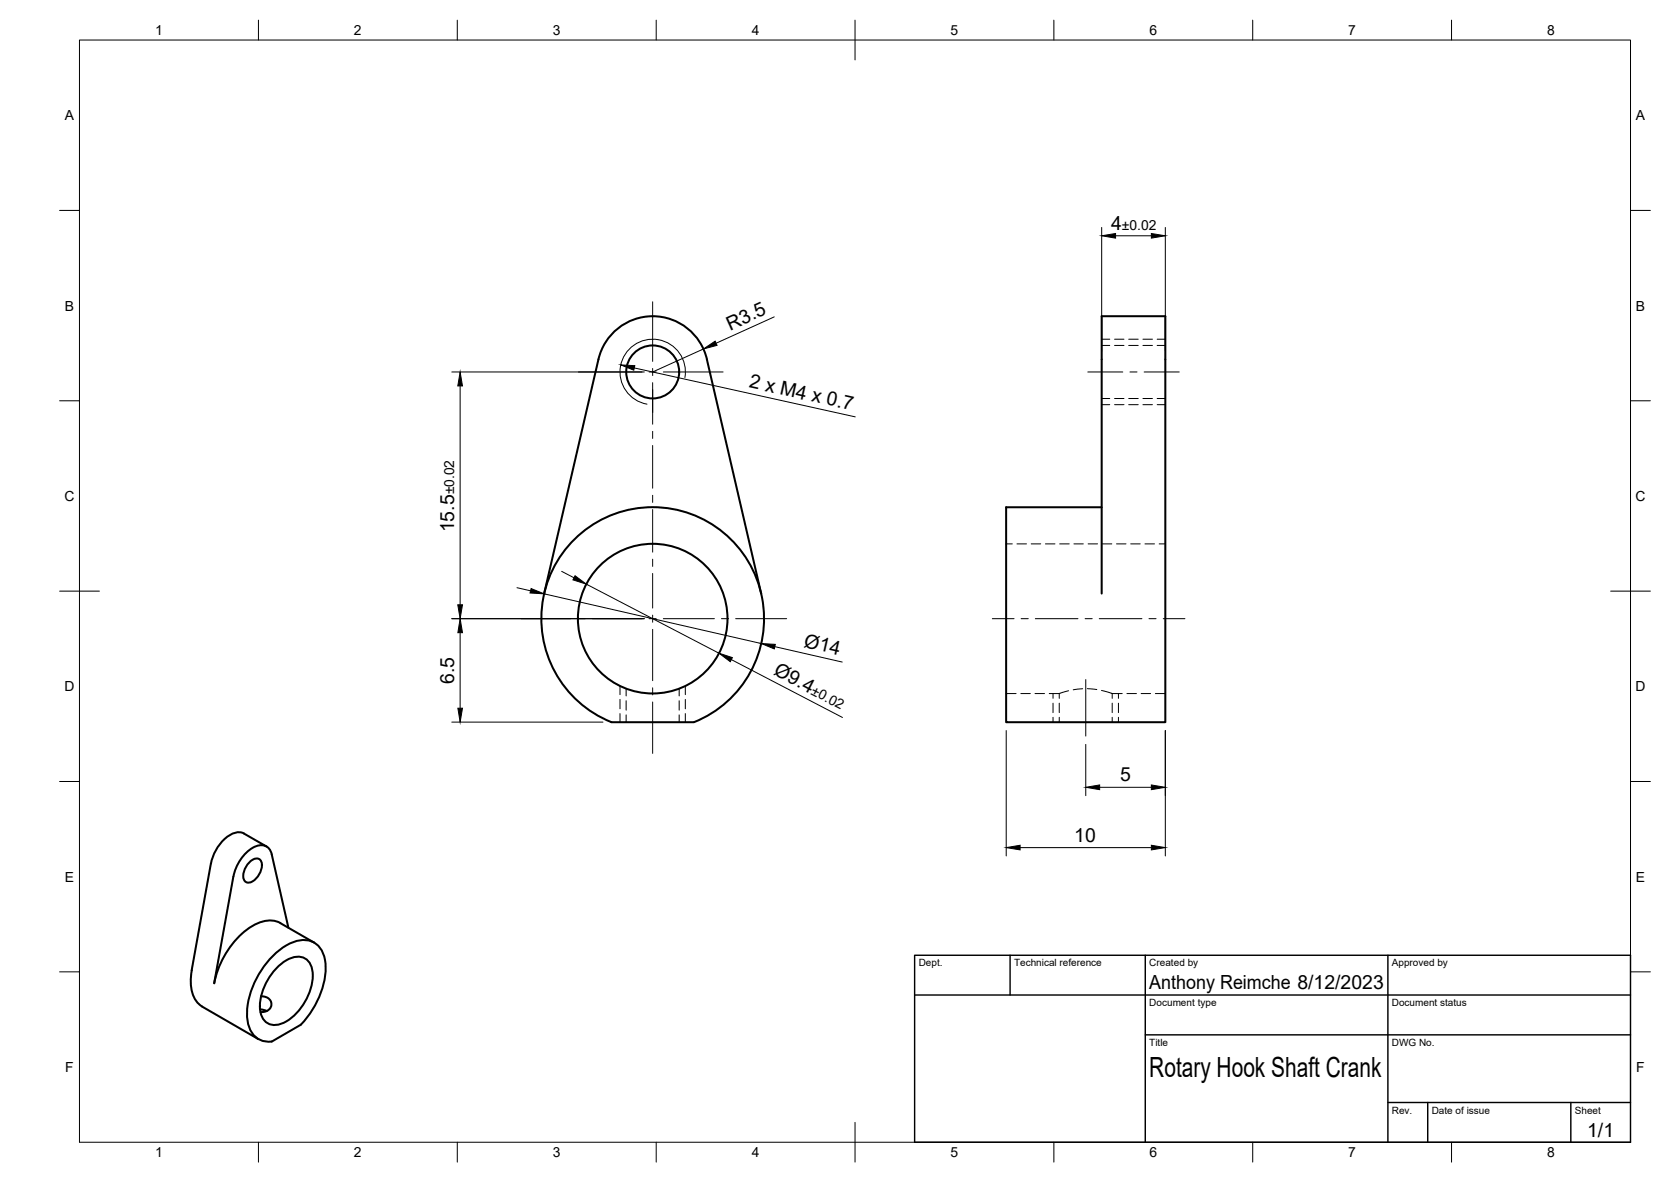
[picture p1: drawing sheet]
<svg xmlns="http://www.w3.org/2000/svg" width="420mm" height="297mm" viewBox="0 0 420 297" stroke-linecap="round" stroke-linejoin="round" font-family="sans-serif">
<!-- layer: Visible -->
<g fill="none" stroke="#000" stroke-width=".51">
<path d="M177.7 90.3l13.7 58.9M177.8 90.3a14 14 0 0 0-13.7-10.8 14 14 0 0 0-13.6 10.8l-13.7 58.9M277 127.5h-24v54h40v-102h-16v69.7M153.7 181.5a28 28 0 0 1-11.9-43 28 28 0 0 1 44.6 0 28 28 0 0 1-11.9 43h-20.8M53 217l-4.8 26.8a9.3 9.3 0 0 0 2 8.7l14.8 8.6M62.5 216.9a2.17 2.17 0 0 1 2.8-.9 3.7 3.7 0 0 1-.8 4.6 2.17 2.17 0 0 1-2.8 .9 3.7 3.7 0 0 1 .8-4.6zM67 212.7l-5.6-3.2a4.4 4.4 0 0 0-4.9 1.3 11.6 11.6 0 0 0-3.5 6.2M58.7 220.3l-4.8 26.8a21.7 21.7 0 0 1 10.7-15 6.6 6.6 0 0 1 5.9-.1M58.7 220.3a10.7 10.7 0 0 1 5.7-7.6 2.73 2.73 0 0 1 3.9 2l4.2 18.4M70.5 232l8.5 4.9M65.4 253.6l1.7 .5M65.6 250.4l.9 .1 1.1 .5 .6 .8v.8l-.2 .7-.6 .6-.7 .3-1.2 .1"/>
<path d="M68.2 240.7a12.5 12.5 0 0 1 8.2-4.5 5.4 5.4 0 0 1 5.3 5 20.5 20.5 0 0 1-6 16.3l-7.4 4.2a5.4 5.4 0 0 1-6.1-5.2 20.8 20.8 0 0 1 6-15.8zM69.4 243.4a7.9 7.9 0 0 1 6.2-2.9 4.1 4.1 0 0 1 3 4.7 14.4 14.4 0 0 1-7.6 12 3.8 3.8 0 0 1-5.6-3.3 14.1 14.1 0 0 1 4-10.5z"/>
<circle cx="164.1" cy="93.5" r="6.7"/>
<circle cx="164.1" cy="155.5" r="18.8"/>
</g>
<!-- layer: Hidden -->
<g fill="none" stroke="#000" stroke-width=".25">
<path d="M277 86.8h2M280.2 86.8h2.4M283.8 86.8h2.4M287.4 86.8h2.4M291 86.8h2M277 100.1h2M280.2 100.1h2.4M283.8 100.1h2.4M287.4 100.1h2.4M291 100.1h2M253 136.7h1.5M255.7 136.7h2.4"/>
<path d="M259.3 136.7h2.4M262.9 136.7h2.4M266.4 136.7h2.4M270 136.7h2.4M273.6 136.7h2.4M277.2 136.7h2.3M280.7 136.7h2.4M284.3 136.7h2.4M287.9 136.7h2.4M291.5 136.7h1.5M157.4 173.1v1.8M157.4 176.1v2.4"/>
<path d="M157.4 179.6v1.9M170.8 173.1v1.8M170.8 176.1v2.4M170.8 179.6v1.9M253 174.3h2.5M256.7 174.3h2.4M260.2 174.3h2.4M263.8 174.3h2.5v1.2M266.3 176.7v2.4M268.7 173.6l-2.3 .7M272.2 173.1l-2.3 .2M273.4 173.1l2.4 .2"/>
<path d="M277 173.5l2.7 .8M279.7 174.3v1.2M279.7 176.7v2.4M279.7 174.3h2.5M283.4 174.3h2.3M286.9 174.3h2.4M290.5 174.3h2.5M266.3 180.3v1.2M279.7 180.3v1.2"/>
</g>
<!-- layer: Hidden Narrow -->
<g fill="none" stroke="#000" stroke-width=".25">
<path d="M277 85.2h2M280.2 85.2h2.4M283.8 85.2h2.4M287.4 85.2h2.4M291 85.2h2M277 101.7h2M280.2 101.7h2.4M283.8 101.7h2.4M287.4 101.7h2.4M291 101.7h2M155.9 172.4v2.2M155.9 175.8v2.3"/>
<path d="M155.9 179.3v2.2M172.3 172.4v2.2M172.3 175.8v2.3M172.3 179.3v2.2M264.8 174.3v1.2M264.8 176.7v2.4M281.2 174.3v1.2M281.2 176.7v2.4M264.8 180.3v1.2M281.2 180.3v1.2"/>
</g>
<!-- layer: Visible Narrow -->
<path d="M172.2 94.9a8.2 8.2 0 0 0-6.7-9.5 8.2 8.2 0 0 0-9.5 6.6 8.2 8.2 0 0 0 6.7 9.6" fill="none" stroke="#000" stroke-width=".25"/>
<!-- layer: BORDER -->
<g fill="none" stroke="#000" stroke-width=".25">
<path d="M20 10.1h390v276.9h-390zM65 5.1v5M115 5.1v5M165 5.1v5M215 5.1v10M265 5.1v5M315 5.1v5M365 5.1v5M15 52.9h5M410 52.9h5M15 100.7h5M410 100.7h5"/>
<path d="M15 148.6h10M405 148.6h10M15 196.4h5M410 196.4h5M15 244.2h5M410 244.2h5M65 287v5M115 287v5M165 287v5M215 282.1v9.9M265 287v5M315 287v5"/>
<path d="M365 287v5"/>
</g>
<!-- layer: TITLEBLOCK -->
<path d="M230 240.1h180v46.9h-180zM230 250h180M254 240.1v9.9M288 240.1v46.9M349 240.1v46.9M288 260.1h122M349 277.1h61M359 277.1v9.9M395 277.1v9.9" fill="none" stroke="#000" stroke-width=".36"/>
<!-- layer: Smart Centers -->
<g fill="none" stroke="#000" stroke-width=".25">
<path d="M164.1 75.8v15M145.4 93.5h16M163.2 93.5h1.8M164.1 92.6v1.8M164.1 96.2v10.4M166.8 93.5h15M273.5 93.5h8.8M284.1 93.5h1.8M287.7 93.5h8.8M164.1 108.4v1.8M164.1 112v10.7M164.1 124.5v1.7"/>
<path d="M164.1 128v10.8M131 155.5h12.5M145.3 155.5h1.8M148.9 155.5h12.5M163.2 155.5h1.8M164.1 140.5v1.8M164.1 144.1v8.7M164.1 154.6v1.8M164.1 158.2v12.9M166.8 155.5h12.8M181.4 155.5h1.8M185 155.5h12.8"/>
<path d="M249.5 155.5h5.5M256.8 155.5h1.8M260.3 155.5h10.7M272.8 155.5h1.8M276.4 155.5h10.7M288.9 155.5h1.8M292.5 155.5h5.4M164.1 172.9v1.7M164.1 176.4v12.9M273 170.8v14.2"/>
</g>
<!-- layer: FD_Dimensions -->
<g fill="none" stroke="#000" stroke-width=".25">
<path d="M277 57.2v31M280.5 59.3h9M293 57.2v31M194.7 79.6l-14.7 6.7M113.6 93.5h48.4M115.7 97v55M159.5 92.5l55.6 12.3M176.9 87.7l-12.8 5.8M113.6 155.5h48.4M115.7 159v19M130 147.7l3.4 .8M136.8 149.2l54.6 12.5"/>
<path d="M141.2 143.6l3.1 1.6M147.4 146.8l33.4 17.4M183.9 165.8l27.9 14.5M194.8 162.5l17 3.9M113.6 181.5h38M253 183.6v31.5M273 187.1v12.8M276.5 197.9h13M293 183.6v31.5M256.5 213h33"/>
</g>
<g fill="#000" stroke="#000" stroke-width=".25">
<path d="M277 59.3l3.5-.6v1.1zM289.5 58.7l3.5 .6-3.5 .5zM115.7 93.5l.6 3.5h-1.2zM156.1 91.7l3.5 .2-.2 1.1zM176.9 87.7l2.9-2 .5 1.1zM115.1 152h1.2l-.6 3.5zM115.7 155.5l.6 3.5h-1.2zM133.5 147.9l3.3 1.3-3.5-.2zM144.6 144.7l2.8 2.1-3.3-1.1zM115.1 178h1.2l-.6 3.5zM180.8 164.2l3.3 1.1-.5 1zM191.4 161.7l3.5 .2-.2 1.2z"/>
<path d="M273 197.9l3.5-.6v1.1zM289.5 197.3l3.5 .6-3.5 .5zM253 213l3.5-.6v1.2zM289.5 212.4l3.5 .6-3.5 .6z"/>
</g>
<text font-size="7" x="289" y="270.6">Rotary Hook Shaft Crank</text>
<g font-size="4.9">
<text x="279.4" y="57.8">4</text>
<text x="183.6" y="83.1" transform="rotate(-24 183.6 83.1)">R3.5</text>
<text x="188.2" y="97.3" transform="rotate(12 188.2 97.3)">2 x M4 x 0.7</text>
<text x="114.2" y="133.8" transform="rotate(-90 114.2 133.8)">15.5</text>
<text x="202" y="162.5" transform="rotate(13 202 162.5)">Ø14</text>
<text x="114.2" y="171.9" transform="rotate(-90 114.2 171.9)">6.5</text>
<text x="194.3" y="169.5" transform="rotate(27 194.3 169.5)">Ø9.4</text>
<text x="281.6" y="196.4">5</text>
<text x="270.1" y="211.5">10</text>
<text x="289" y="248.5">Anthony Reimche 8/12/2023</text>
<text x="399.1" y="285.7">1/1</text>
</g>
<g font-size="3.5">
<text x="39" y="8.8">1</text>
<text x="89" y="8.8">2</text>
<text x="139" y="8.8">3</text>
<text x="189" y="8.8">4</text>
<text x="239" y="8.8">5</text>
<text x="289" y="8.8">6</text>
<text x="339" y="8.8">7</text>
<text x="389" y="8.8">8</text>
<text x="16.3" y="30.2">A</text>
<text x="411.3" y="30.2">A</text>
<text x="282.1" y="57.8">±0.02</text>
<text x="16.3" y="78">B</text>
<text x="411.3" y="78">B</text>
<text x="16.2" y="125.9">C</text>
<text x="114.2" y="124.3" transform="rotate(-90 114.2 124.3)">±0.02</text>
<text x="411.2" y="125.9">C</text>
<text x="16.2" y="173.7">D</text>
<text x="411.2" y="173.7">D</text>
<text x="203.8" y="174.4" transform="rotate(27 203.8 174.4)">±0.02</text>
<text x="16.3" y="221.6">E</text>
<text x="411.3" y="221.6">E</text>
<text x="16.4" y="269.4">F</text>
<text x="411.4" y="269.4">F</text>
<text x="39" y="290.8">1</text>
<text x="89" y="290.8">2</text>
<text x="139" y="290.8">3</text>
<text x="189" y="290.8">4</text>
<text x="239" y="290.8">5</text>
<text x="289" y="290.8">6</text>
<text x="339" y="290.8">7</text>
<text x="389" y="290.8">8</text>
</g>
<g font-size="2.5">
<text x="231" y="242.9">Dept.</text>
<text x="255" y="242.9">Technical reference</text>
<text x="289" y="242.9">Created by</text>
<text x="350" y="242.9">Approved by</text>
<text x="289" y="252.8">Document type</text>
<text x="350" y="252.8">Document status</text>
<text x="289" y="262.9">Title</text>
<text x="350" y="262.9">DWG No.</text>
<text x="350" y="279.9">Rev.</text>
<text x="360" y="279.9">Date of issue</text>
<text x="396" y="279.9">Sheet</text>
</g>
</svg>
